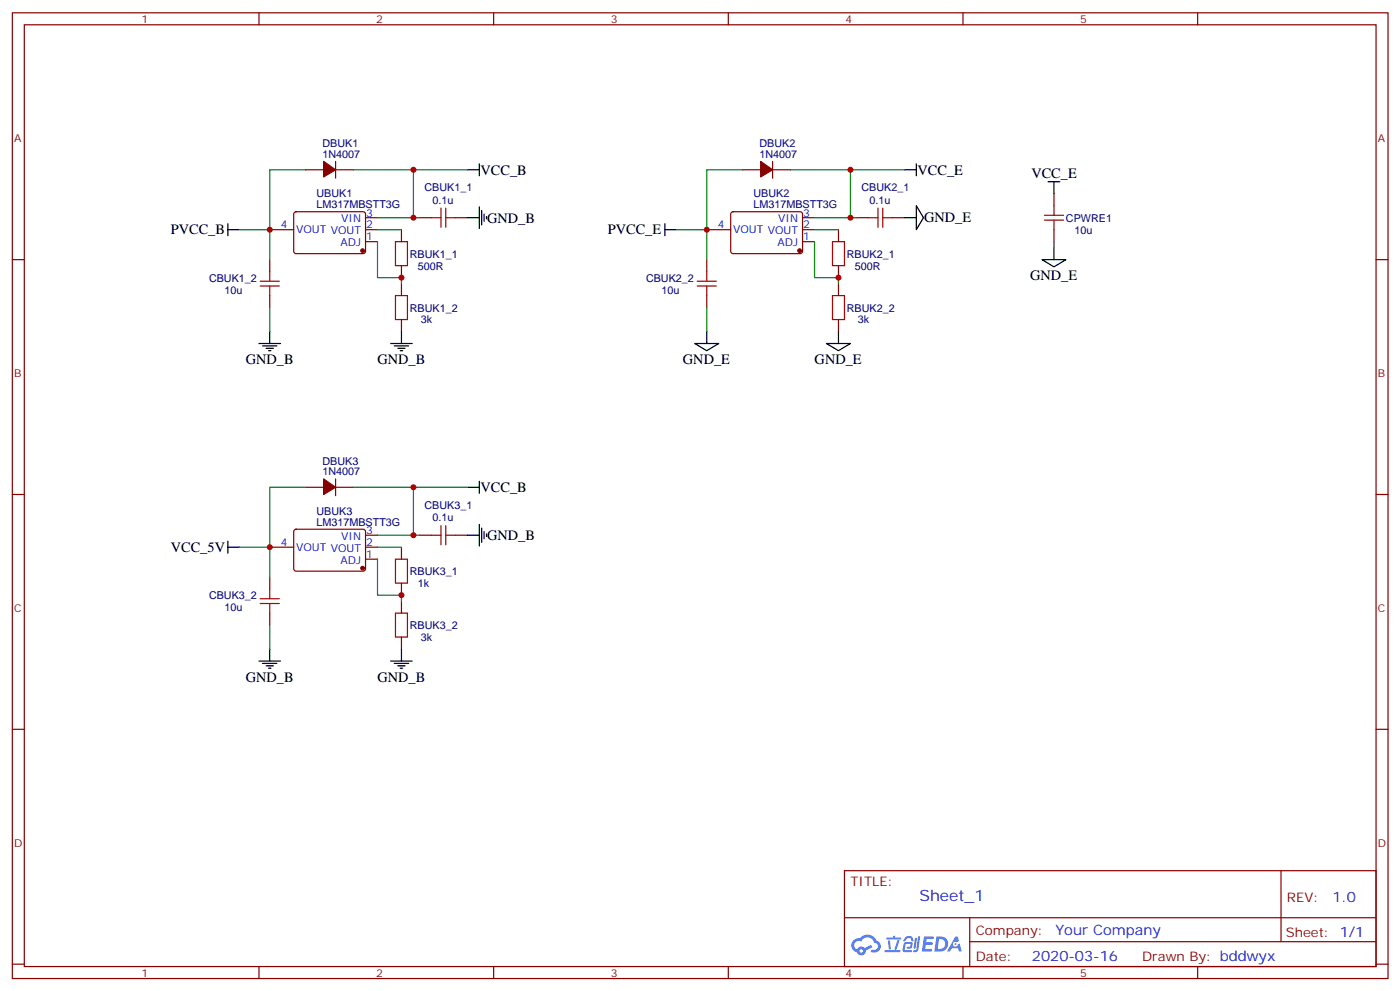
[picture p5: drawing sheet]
<svg xmlns="http://www.w3.org/2000/svg" width="413mm" height="292mm" viewBox="0 0 413 292" stroke-linecap="round" stroke-linejoin="round" font-family="sans-serif">
<g fill="none" stroke="#870000" stroke-width=".35">
<path d="M3.6 3.8h405.4v284.3h-405.4zM7.2 7.3h398.2v277.3h-398.2zM76.3 3.8v3.5M145.5 3.8v3.5M214.6 3.8v3.5M283.7 3.8v3.5M352.9 3.8v3.5M3.6 76.4h3.6M405.4 76.4h3.6M3.6 145.6h3.6M405.4 145.6h3.6M3.6 214.7h3.6"/>
<path d="M405.4 214.7h3.6M248.8 256.4h156.6v28.2h-156.6zM377.4 256.4v20.9M248.8 270.2h156.5M285.7 277.3h119.6M285.7 270.2v14.1M3.6 283.9h3.6M76.3 284.6v3.5M145.5 284.6v3.5M214.6 284.6v3.5M283.7 284.6v3.5M352.9 284.6v3.5"/>
<path d="M405.4 283.9h3.6"/>
</g>
<g fill="#5487ff">
<path d="M272.3 275.7h2.5l.3 .2-.1 .5-2 .1-.1 .9h1.6l.4 .4-.4 .4h-1.7l-.2 1.2 1.9 .1 .2 .3-.2 .3-2.9 .1z"/>
<path d="M281.5 275.8h.7l.4 1.3-.7 .3a.74 .74 0 0 0-1.1 .3 .74 .74 0 0 0 .5 1 .74 .74 0 0 0 .9-.6l.6-.3 .6 2.3h-.9l-.2-.9h-1.8l-.6 .9h-.9z"/>
<path d="M269.6 276.1h.6l-.4 3a.31 .31 0 0 1-.3 .2 .31 .31 0 0 1-.3-.3z"/>
<path d="M270.5 275.7h.6l-.5 3.9a.89 .89 0 0 1-.7 .7 .89 .89 0 0 1-.9-.3l1-.4z"/>
<path d="M266.9 275.8l.6-.2 1.2 .1 .5 1.3-.6 .2-.4-1-1 .2a.95 .95 0 0 1-1 .8l-.1-.2z"/>
<path d="M266.5 277.5l1.8-.2a1.04 1.04 0 0 1 .6 1.1 1.04 1.04 0 0 1-.8 .9h-.7a.29 .29 0 0 1-.3-.3 .29 .29 0 0 1 .4-.3h.6l.2-.8-1.4 .1-.3 1.7 1.9 .1a.29 .29 0 0 1 .2 .3 .29 .29 0 0 1-.3 .3l-2-.1-.4-.3 .2-2z"/>
<path d="M260.6 279.8h4.4a.3 .3 0 0 1 .3 .3 .3 .3 0 0 1-.3 .3h-4.3z"/>
<path d="M264.4 276.8h.6l-.5 1.7a1.02 1.02 0 0 1-.7 1.1l-.2-.2z"/>
<path d="M261.6 276.9h.6l.3 2.4-.3 .3-.3-.2z"/>
<path d="M261.2 276.1h1.9l.2-.6h.5l-.1 .6h1.5a.29 .29 0 0 1 .3 .3 .29 .29 0 0 1-.3 .2h-3.9z"/>
<path d="M275.9 275.7l-.6 4.5h1.4a2.27 2.27 0 0 0 2.7-2.3 2.27 2.27 0 0 0-2.7-2.2zM276.7 276.5a1.5 1.5 0 0 1 1.8 1.5 1.5 1.5 0 0 1-1.9 1.4h-.3z"/>
<path d="M251.5 276.9a2.09 2.09 0 0 0 1 3.5 1.37 1.37 0 0 0 1.5 .9 1.37 1.37 0 0 0 1.1-1.4l2-1-.5-.7-1.8 .9a1.4 1.4 0 0 0-2.3 .4 1.32 1.32 0 0 1-.6-1.8 1.32 1.32 0 0 1 1.9-.5 2.02 2.02 0 0 1 2-1.2 2.02 2.02 0 0 1 1.8 1.6 1.09 1.09 0 0 1 1.1 1.4 1.09 1.09 0 0 1-1.6 .7 .41 .41 0 0 0-.5 .3 .41 .41 0 0 0 .4 .5 1.89 1.89 0 0 0 2.4-1.2 1.89 1.89 0 0 0-1.2-2.4 2.98 2.98 0 0 0-5-.7l-1 .2zM253.3 280a.52 .52 0 0 1 1 0 .52 .52 0 0 1-1 0z"/>
<circle cx="281.5" cy="278" r=".28"/>
</g>
<g fill="none" stroke="#a10000" stroke-width=".35">
<path d="M79.5 80v2.8M116.5 71.2h3.6v7h-3.6zM127.1 64.1h2.8M129.9 61.3v5.6M131.3 64.1h2.9M131.3 61.3v5.6M208.2 80v2.8M245.3 71.2h3.5v7h-3.5zM255.9 64.1h2.8M258.7 61.3v5.6M260.1 61.3v5.6M260.1 64.1h2.8"/>
<path d="M307.7 64.8h5.7M307.7 63.4h5.7M310.6 60.6v2.8M310.6 64.8v2.8M76.7 84.2h5.6M76.7 82.8h5.6M79.5 84.2v2.8M116.5 87h3.6v7.1h-3.6zM205.4 84.2h5.7M205.4 82.8h5.7M208.2 84.2v2.8M245.3 87h3.5v7.1h-3.5z"/>
<path d="M127.1 157.6h2.8M129.9 154.8v5.6M131.3 154.8v5.6M131.3 157.6h2.9M76.7 177.7h5.6M76.7 176.3h5.6M79.5 173.5v2.8M79.5 177.7v2.8M116.5 164.6h3.6v7.1h-3.6zM116.5 180.5h3.6v7.1h-3.6z"/>
</g>
<g fill="none" stroke="#870000" stroke-width=".35">
<path d="M90.1 50h5.3M98.9 50h5.3M98.9 47.5v5M218.8 50h5.3M227.6 47.5v5M227.6 50h5.3M310.6 57v3.6M79.5 67.6h7M79.5 76.4v3.6M86.8 62.5l.4-.2 20.1 .1 .4 .6-.1 11.3-.6 .4-20-.1-.5-.6v-11zM107.7 71.2h3.5M107.7 67.6h3.5"/>
<path d="M107.7 64.1h3.5M118.3 67.6v3.6M118.3 78.2v3.5M123.6 64.1h3.5M134.2 64.1h3.5M208.2 67.6h7.1M208.2 76.4v3.6M215.5 62.5l.5-.2 20 .1 .5 .6-.1 11.3-.6 .4-20.1-.1-.4-.6v-11zM236.5 71.2h3.5M236.5 67.6h3.5M236.5 64.1h3.5M247.1 67.6v3.6"/>
<path d="M247.1 78.2v3.5M252.3 64.1h3.6M262.9 64.1h3.6M310.6 67.6v3.6M79.5 87v3.6M118.3 83.5v3.5M118.3 94.1v3.5M208.2 87v3.6M247.1 83.5v3.5M247.1 94.1v3.5M86.8 156l.4-.2 20.1 .1 .4 .6-.1 11.2-.6 .5-20-.1-.5-.6v-11zM90.1 143.5h5.3"/>
<path d="M98.9 141v4.9M98.9 143.5h5.3M107.7 157.6h3.5M123.6 157.6h3.5M134.2 157.6h3.5M79.5 169.9v3.6M79.5 161.1h7M107.7 164.6h3.5M107.7 161.1h3.5M118.3 161.1v3.5M118.3 171.7v3.5M118.3 177v3.5"/>
<path d="M79.5 180.5v3.5M118.3 187.6v3.5"/>
</g>
<g fill="#870000" stroke="#870000" stroke-width=".35">
<path d="M224.1 47.5l3.5 2.5-3.5 2.1z"/>
<path d="M95.4 47.5l3.5 2.5-3.5 2.1z"/>
<path d="M95.4 141l3.5 2.5-3.5 2.1z"/>
<circle cx="235.6" cy="73.8" r=".53"/>
<circle cx="106.8" cy="73.8" r=".53"/>
<circle cx="106.8" cy="167.3" r=".53"/>
</g>
<g fill="none" stroke="#000" stroke-width=".35">
<path d="M137.7 50h3.5M141.2 48.2v3.6M266.5 50h3.5M270 48.2v3.6M308.8 53.5h3.5M310.6 53.5v3.5M67.1 67.6h3.6M67.1 65.9v3.5M137.7 64.1h3.5M141.2 60.9v6.4M141.9 62v4.2M142.6 63v2.2"/>
<path d="M143.3 63.7v.8M195.9 67.6h3.5M195.9 65.9v3.5M266.5 64.1h3.5M270 60.6l2.1 3.5-2.1 3.5zM307 76.4h7.1l-3.5 2.2zM310.6 72.9v3.5M79.5 97.6v3.5M118.3 97.6v3.5M208.2 97.6v3.5M247.1 97.6v3.5M76.3 101.1h6.4"/>
<path d="M77.4 101.8h4.2M78.4 102.6h2.1M79.1 103.3h.7M115.1 101.1h6.4M116.2 101.8h4.2M117.2 102.6h2.1M117.9 103.3h.7M204.7 101.1h7.1l-3.6 2.2zM243.5 101.1h7.1l-3.5 2.2zM67.1 159.3v3.6M137.7 143.5h3.5M137.7 157.6h3.5"/>
<path d="M141.2 141.7v3.5M141.2 154.4v6.4M141.9 155.5v4.2M142.6 156.5v2.1M143.3 157.2v.7M67.1 161.1h3.6M76.3 194.6h6.4M77.4 195.3h4.2M78.4 196h2.1M79.1 196.7h.7M79.5 191.1v3.5M115.1 194.6h6.4"/>
<path d="M116.2 195.3h4.2M117.2 196h2.1M117.9 196.7h.7M118.3 191.1v3.5"/>
</g>
<g fill="none" stroke="#008700" stroke-width=".35">
<path d="M90.1 50h-10.6v26.4M104.2 50h33.5M121.8 50v14.1M218.8 50h-10.6v26.4M232.9 50h33.6M250.6 50v14.1M70.7 67.6h8.8M111.2 71.2v10.5h7.1v1.8M111.2 67.6h7.1M111.2 64.1h12.4M199.4 67.6h8.8M240 71.2v10.5h7.1v1.8"/>
<path d="M240 67.6h7.1M240 64.1h12.3M310.6 71.2v1.7M79.5 90.6v7M208.2 90.6v7M90.1 143.5h-10.6v26.4M104.2 143.5h33.5M111.2 157.6h12.4M121.8 143.5v14.1M70.7 161.1h8.8M111.2 164.6v10.6h7.1v1.8M111.2 161.1h7.1"/>
<path d="M79.5 184v7.1"/>
</g>
<g fill="#c00">
<circle cx="250.6" cy="50" r=".88"/>
<circle cx="250.6" cy="64.1" r=".88"/>
<circle cx="247.1" cy="81.7" r=".88"/>
<circle cx="208.2" cy="67.6" r=".88"/>
<circle cx="79.5" cy="67.6" r=".88"/>
<circle cx="118.3" cy="81.7" r=".88"/>
<circle cx="121.8" cy="64.1" r=".88"/>
<circle cx="121.8" cy="50" r=".88"/>
<circle cx="121.8" cy="143.5" r=".88"/>
<circle cx="121.8" cy="157.6" r=".88"/>
<circle cx="118.3" cy="175.2" r=".88"/>
<circle cx="79.5" cy="161.1" r=".88"/>
</g>
<text font-size="4.6" fill="#00f" x="270.9" y="265.4">Sheet_1</text>
<g font-size="4.2">
<text x="141.6" y="51.4">VCC_B</text>
<text x="270.3" y="51.4">VCC_E</text>
<text x="303.9" y="52.3">VCC_E</text>
<text x="143.5" y="65.5">GND_B</text>
<text x="272.3" y="65.5">GND_E</text>
<text x="50.3" y="69">PVCC_B</text>
<text x="179.1" y="69">PVCC_E</text>
<text x="303.5" y="82.5">GND_E</text>
<text x="72.4" y="107.2">GND_B</text>
<text x="111.2" y="107.2">GND_B</text>
<text x="201.2" y="107.2">GND_E</text>
<text x="240" y="107.2">GND_E</text>
<text x="141.6" y="144.9">VCC_B</text>
<text x="143.5" y="159">GND_B</text>
<text x="50.3" y="162.5">VCC_5V</text>
<text x="72.4" y="200.7">GND_B</text>
<text x="111.2" y="200.7">GND_B</text>
</g>
<g font-size="4.2" fill="#00f">
<text x="392.6" y="265.6">1.0</text>
<text x="311" y="275.2">Your Company</text>
<text x="304.1" y="283">2020-03-16</text>
</g>
<g font-size="3.9" fill="#800">
<text x="250.6" y="260.9">TITLE:</text>
<text x="379.2" y="265.6">REV:</text>
<text x="287.5" y="275.1">Company:</text>
<text x="378.9" y="275.8">Sheet: 1/1</text>
<text x="287.5" y="282.8">Date:</text>
<text x="336.5" y="282.9">Drawn By: bddwyx</text>
</g>
<g font-size="3.2" fill="#800">
<text x="41.7" y="6.8">1</text>
<text x="110.9" y="6.8">2</text>
<text x="180" y="6.8">3</text>
<text x="249.2" y="6.8">4</text>
<text x="318.3" y="6.8">5</text>
<text x="4.2" y="41.9">A</text>
<text x="406" y="41.9">A</text>
<text x="4.2" y="111">B</text>
<text x="406" y="111">B</text>
<text x="4.2" y="180.2">C</text>
<text x="406" y="180.2">C</text>
<text x="4.2" y="249.3">D</text>
<text x="406" y="249.3">D</text>
<text x="41.7" y="287.6">1</text>
<text x="110.9" y="287.6">2</text>
<text x="180" y="287.6">3</text>
<text x="249.2" y="287.6">4</text>
<text x="318.3" y="287.6">5</text>
</g>
<g font-size="3.2" fill="#000080">
<text x="95" y="46.5">1N4007</text>
<text x="95" y="43.3">DBUK1</text>
<text x="223.8" y="46.5">1N4007</text>
<text x="223.8" y="43.3">DBUK2</text>
<text x="93.3" y="58.1">UBUK1</text>
<text x="125.1" y="56.3">CBUK1_1</text>
<text x="127.4" y="60">0.1u</text>
<text x="222" y="58.1">UBUK2</text>
<text x="253.8" y="56.3">CBUK2_1</text>
<text x="256.2" y="60">0.1u</text>
<text x="93.3" y="61.3">LM317MBSTT3G</text>
<text x="222" y="61.3">LM317MBSTT3G</text>
<text x="314.1" y="65.2">CPWRE1</text>
<text x="316.6" y="68.8">10u</text>
<text x="120.8" y="75.9">RBUK1_1</text>
<text x="249.5" y="75.9">RBUK2_1</text>
<text x="61.6" y="82.9">CBUK1_2</text>
<text x="123.1" y="79.4">500R</text>
<text x="190.3" y="82.9">CBUK2_2</text>
<text x="251.9" y="79.4">500R</text>
<text x="66.2" y="86.4">10u</text>
<text x="194.9" y="86.4">10u</text>
<text x="120.8" y="91.7">RBUK1_2</text>
<text x="124" y="95.2">3k</text>
<text x="249.5" y="91.7">RBUK2_2</text>
<text x="252.8" y="95.2">3k</text>
<text x="95" y="136.8">DBUK3</text>
<text x="95" y="139.9">1N4007</text>
<text x="125.1" y="149.8">CBUK3_1</text>
<text x="93.3" y="154.8">LM317MBSTT3G</text>
<text x="93.3" y="151.6">UBUK3</text>
<text x="127.4" y="153.4">0.1u</text>
<text x="120.8" y="169.3">RBUK3_1</text>
<text x="123.1" y="172.8">1k</text>
<text x="61.6" y="176.4">CBUK3_2</text>
<text x="66.2" y="179.9">10u</text>
<text x="120.8" y="185.2">RBUK3_2</text>
<text x="124" y="188.7">3k</text>
</g>
<g font-size="3.2" fill="#00f">
<text x="100.5" y="65.5">VIN</text>
<text x="107.9" y="63.7">3</text>
<text x="229.3" y="65.5">VIN</text>
<text x="236.6" y="63.7">3</text>
<text x="82.8" y="67.3">4</text>
<text x="87.2" y="68.7">VOUT VOUT</text>
<text x="107.9" y="70.8">1</text>
<text x="107.9" y="67.3">2</text>
<text x="211.5" y="67.3">4</text>
<text x="216" y="68.7">VOUT VOUT</text>
<text x="236.6" y="70.8">1</text>
<text x="236.6" y="67.3">2</text>
<text x="100.3" y="72.6">ADJ</text>
<text x="229.1" y="72.6">ADJ</text>
<text x="82.8" y="160.8">4</text>
<text x="100.5" y="159">VIN</text>
<text x="107.9" y="160.8">2</text>
<text x="107.9" y="157.2">3</text>
<text x="87.2" y="162.2">VOUT VOUT</text>
<text x="100.3" y="166.1">ADJ</text>
<text x="107.9" y="164.3">1</text>
</g>
</svg>
